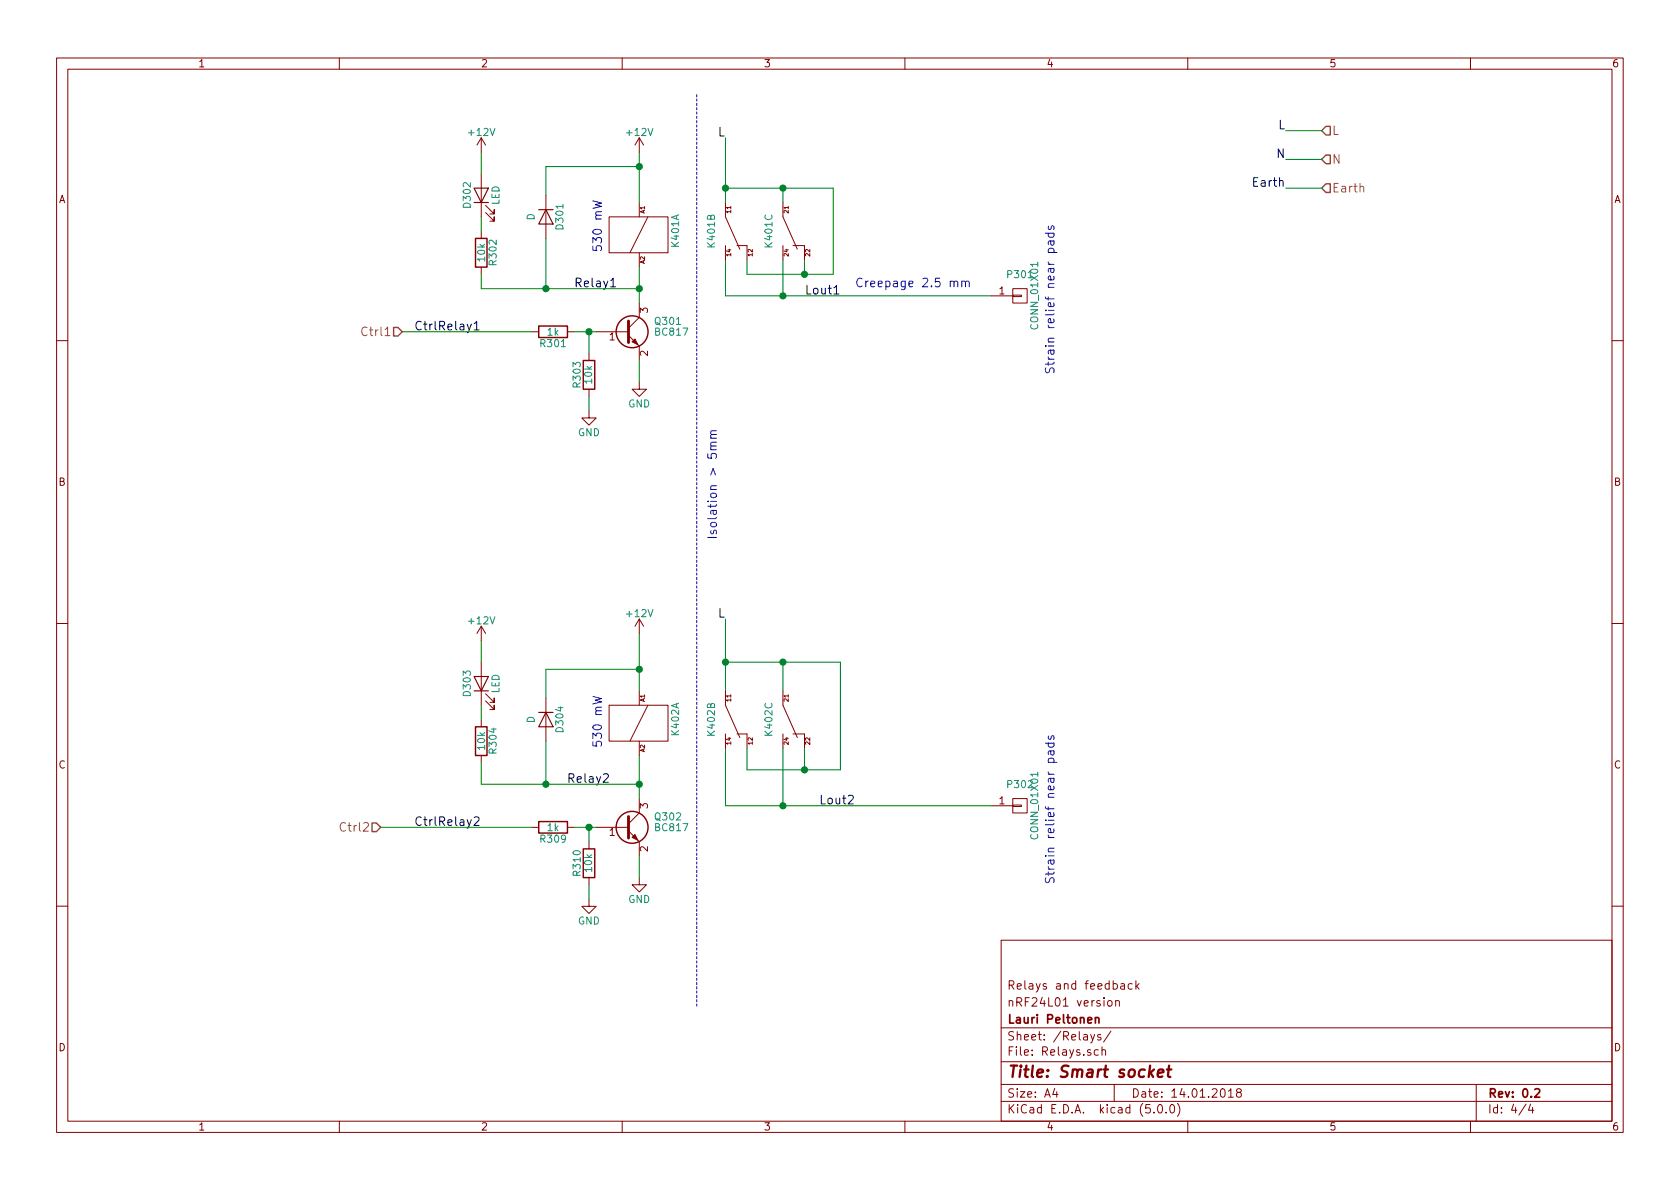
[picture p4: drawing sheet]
EESchema Schematic File Version 4
LIBS:Pistoke-cache
EELAYER 26 0
EELAYER END
$Descr A4 11693 8268
encoding utf-8
Sheet 4 4
Title "Smart socket"
Date "14.01.2018"
Rev "0.2"
Comp "Lauri Peltonen"
Comment1 "nRF24L01 version"
Comment2 "Relays and feedback"
Comment3 ""
Comment4 ""
$EndDescr
$Comp
L Device:Q_NPN_BEC Q301
U 1 1
P 4350 2300
F 0 "Q301" H 4550 2375 50  0000 L CNN
F 1 "BC817" H 4550 2300 50  0000 L CNN
F 2 "TO_SOT_Packages_SMD:SOT-23_Handsoldering" H 4550 2225 50  0001 L CIN
F 3 "" H 4350 2300 50  0000 L CNN
	1    4350 2300
	1    0    0    -1  
$EndComp
$Comp
L power:GND #PWR023
U 1 1
P 4450 2650
F 0 "#PWR023" H 4450 2400 50  0001 C CNN
F 1 "GND" H 4450 2500 50  0000 C CNN
F 2 "" H 4450 2650 50  0000 C CNN
F 3 "" H 4450 2650 50  0000 C CNN
	1    4450 2650
	1    0    0    -1  
$EndComp
Wire Wire Line
	4450 1050 4450 1150
Wire Wire Line
	4450 2650 4450 2500
Wire Wire Line
	4450 1850 4450 2000
$Comp
L Device:D D301
U 1 1
P 3800 1500
F 0 "D301" H 3800 1600 50  0000 C CNN
F 1 "D" H 3800 1400 50  0000 C CNN
F 2 "Diodes_SMD:D_SMB_Handsoldering" H 3800 1500 50  0001 C CNN
F 3 "" H 3800 1500 50  0000 C CNN
	1    3800 1500
	0    1    1    0   
$EndComp
Wire Wire Line
	3800 1650 3800 2000
Wire Wire Line
	3350 2000 3800 2000
Connection ~ 4450 2000
Wire Wire Line
	3800 1350 3800 1150
Wire Wire Line
	3800 1150 4450 1150
Connection ~ 4450 1150
$Comp
L Device:R R301
U 1 1
P 3850 2300
F 0 "R301" V 3930 2300 50  0000 C CNN
F 1 "1k" V 3850 2300 50  0000 C CNN
F 2 "Resistors_SMD:R_0805_HandSoldering" V 3780 2300 50  0001 C CNN
F 3 "" H 3850 2300 50  0000 C CNN
	1    3850 2300
	0    1    1    0   
$EndComp
Wire Wire Line
	4000 2300 4100 2300
$Comp
L Device:Q_NPN_BEC Q302
U 1 1
P 4350 5750
F 0 "Q302" H 4550 5825 50  0000 L CNN
F 1 "BC817" H 4550 5750 50  0000 L CNN
F 2 "TO_SOT_Packages_SMD:SOT-23_Handsoldering" H 4550 5675 50  0001 L CIN
F 3 "" H 4350 5750 50  0000 L CNN
	1    4350 5750
	1    0    0    -1  
$EndComp
$Comp
L power:GND #PWR024
U 1 1
P 4450 6100
F 0 "#PWR024" H 4450 5850 50  0001 C CNN
F 1 "GND" H 4450 5950 50  0000 C CNN
F 2 "" H 4450 6100 50  0000 C CNN
F 3 "" H 4450 6100 50  0000 C CNN
	1    4450 6100
	1    0    0    -1  
$EndComp
Wire Wire Line
	4450 4400 4450 4650
Wire Wire Line
	4450 6100 4450 5950
Wire Wire Line
	4450 5250 4450 5450
$Comp
L Device:D D304
U 1 1
P 3800 5000
F 0 "D304" H 3800 5100 50  0000 C CNN
F 1 "D" H 3800 4900 50  0000 C CNN
F 2 "Diodes_SMD:D_SMB_Handsoldering" H 3800 5000 50  0001 C CNN
F 3 "" H 3800 5000 50  0000 C CNN
	1    3800 5000
	0    1    1    0   
$EndComp
Wire Wire Line
	3800 5150 3800 5450
Wire Wire Line
	3350 5450 3800 5450
Connection ~ 4450 5450
Wire Wire Line
	3800 4850 3800 4650
Wire Wire Line
	3800 4650 4450 4650
Connection ~ 4450 4650
$Comp
L Device:R R309
U 1 1
P 3850 5750
F 0 "R309" V 3930 5750 50  0000 C CNN
F 1 "1k" V 3850 5750 50  0000 C CNN
F 2 "Resistors_SMD:R_0805_HandSoldering" V 3780 5750 50  0001 C CNN
F 3 "" H 3850 5750 50  0000 C CNN
	1    3850 5750
	0    1    1    0   
$EndComp
Wire Wire Line
	4000 5750 4100 5750
Wire Wire Line
	5050 4300 5050 4600
Wire Wire Line
	5050 950  5050 1300
Text Notes 5950 2000 0    60   ~ 0
Creepage 2.5 mm
Text Notes 7350 6150 1    60   ~ 0
Strain relief near pads
Text Notes 7350 2600 1    60   ~ 0
Strain relief near pads
Text Label 5600 2050 0    60   ~ 0
Lout1
Text Label 5700 5600 0    60   ~ 0
Lout2
Text Label 4300 2000 2    60   ~ 0
Relay1
Text Label 4250 5450 2    60   ~ 0
Relay2
Wire Wire Line
	2800 2300 3700 2300
Wire Wire Line
	2650 5750 3700 5750
Text Label 3350 2300 2    60   ~ 0
CtrlRelay1
Text Label 3350 5750 2    60   ~ 0
CtrlRelay2
$Comp
L Device:R R310
U 1 1
P 4100 6000
F 0 "R310" V 4180 6000 50  0000 C CNN
F 1 "10k" V 4100 6000 50  0000 C CNN
F 2 "Resistors_SMD:R_0805_HandSoldering" V 4030 6000 50  0001 C CNN
F 3 "" H 4100 6000 50  0000 C CNN
	1    4100 6000
	-1   0    0    1   
$EndComp
$Comp
L power:GND #PWR025
U 1 1
P 4100 6250
F 0 "#PWR025" H 4100 6000 50  0001 C CNN
F 1 "GND" H 4100 6100 50  0000 C CNN
F 2 "" H 4100 6250 50  0000 C CNN
F 3 "" H 4100 6250 50  0000 C CNN
	1    4100 6250
	1    0    0    -1  
$EndComp
Wire Wire Line
	4100 5850 4100 5750
Connection ~ 4100 5750
Wire Wire Line
	4100 6250 4100 6150
$Comp
L Device:R R303
U 1 1
P 4100 2600
F 0 "R303" V 4180 2600 50  0000 C CNN
F 1 "10k" V 4100 2600 50  0000 C CNN
F 2 "Resistors_SMD:R_0805_HandSoldering" V 4030 2600 50  0001 C CNN
F 3 "" H 4100 2600 50  0000 C CNN
	1    4100 2600
	-1   0    0    1   
$EndComp
$Comp
L power:GND #PWR026
U 1 1
P 4100 2850
F 0 "#PWR026" H 4100 2600 50  0001 C CNN
F 1 "GND" H 4100 2700 50  0000 C CNN
F 2 "" H 4100 2850 50  0000 C CNN
F 3 "" H 4100 2850 50  0000 C CNN
	1    4100 2850
	1    0    0    -1  
$EndComp
Wire Wire Line
	4100 2850 4100 2750
Wire Wire Line
	4100 2450 4100 2300
Connection ~ 4100 2300
Text HLabel 9200 900  2    60   Input ~ 0
L
Text HLabel 9200 1100 2    60   Input ~ 0
N
Text HLabel 9200 1300 2    60   Input ~ 0
Earth
Text Label 8950 900  2    60   ~ 0
L
Text Label 5050 950  2    60   ~ 0
L
Text Label 5050 4300 2    60   ~ 0
L
Text Label 8950 1100 2    60   ~ 0
N
Text Label 8950 1300 2    60   ~ 0
Earth
Wire Wire Line
	9200 900  8950 900 
Wire Wire Line
	8950 1100 9200 1100
Wire Wire Line
	9200 1300 8950 1300
Text HLabel 2800 2300 0    60   Input ~ 0
Ctrl1
Text HLabel 2650 5750 0    60   Input ~ 0
Ctrl2
Wire Notes Line
	4850 650  4850 7000
Text Notes 5000 3750 1    60   ~ 0
Isolation > 5mm
$Comp
L conn:CONN_01X01 P302
U 1 1
P 7100 5600
F 0 "P302" H 7100 5750 50  0000 C CNN
F 1 "CONN_01X01" V 7200 5600 50  0000 C CNN
F 2 "Wire_Pads:SolderWirePad_single_2mmDrill" H 7100 5600 50  0001 C CNN
F 3 "" H 7100 5600 50  0000 C CNN
	1    7100 5600
	1    0    0    -1  
$EndComp
$Comp
L conn:CONN_01X01 P301
U 1 1
P 7100 2050
F 0 "P301" H 7100 2200 50  0000 C CNN
F 1 "CONN_01X01" V 7200 2050 50  0000 C CNN
F 2 "Wire_Pads:SolderWirePad_single_2mmDrill" H 7100 2050 50  0001 C CNN
F 3 "" H 7100 2050 50  0000 C CNN
	1    7100 2050
	1    0    0    -1  
$EndComp
Wire Wire Line
	5050 1800 5050 2050
Wire Wire Line
	5050 2050 5450 2050
Wire Wire Line
	5050 5200 5050 5600
Wire Wire Line
	5050 5600 5450 5600
$Comp
L Device:LED D302
U 1 1
P 3350 1350
F 0 "D302" H 3350 1450 50  0000 C CNN
F 1 "LED" H 3350 1250 50  0000 C CNN
F 2 "LEDs:LED_PLCC-2" H 3350 1350 50  0001 C CNN
F 3 "" H 3350 1350 50  0000 C CNN
	1    3350 1350
	0    -1   -1   0   
$EndComp
$Comp
L Device:R R302
U 1 1
P 3350 1750
F 0 "R302" V 3430 1750 50  0000 C CNN
F 1 "10k" V 3350 1750 50  0000 C CNN
F 2 "Resistors_SMD:R_0805_HandSoldering" V 3280 1750 50  0001 C CNN
F 3 "" H 3350 1750 50  0000 C CNN
	1    3350 1750
	1    0    0    -1  
$EndComp
Wire Wire Line
	3350 1050 3350 1200
Wire Wire Line
	3350 1500 3350 1600
Wire Wire Line
	3350 1900 3350 2000
Connection ~ 3800 2000
$Comp
L Device:LED D303
U 1 1
P 3350 4750
F 0 "D303" H 3350 4850 50  0000 C CNN
F 1 "LED" H 3350 4650 50  0000 C CNN
F 2 "LEDs:LED_PLCC-2" H 3350 4750 50  0001 C CNN
F 3 "" H 3350 4750 50  0000 C CNN
	1    3350 4750
	0    -1   -1   0   
$EndComp
$Comp
L Device:R R304
U 1 1
P 3350 5150
F 0 "R304" V 3430 5150 50  0000 C CNN
F 1 "10k" V 3350 5150 50  0000 C CNN
F 2 "Resistors_SMD:R_0805_HandSoldering" V 3280 5150 50  0001 C CNN
F 3 "" H 3350 5150 50  0000 C CNN
	1    3350 5150
	1    0    0    -1  
$EndComp
Wire Wire Line
	3350 4450 3350 4600
Wire Wire Line
	3350 4900 3350 5000
Wire Wire Line
	3350 5300 3350 5450
Connection ~ 3800 5450
Text Notes 4200 1750 1    60   ~ 0
530 mW
Text Notes 4200 5200 1    60   ~ 0
530 mW
$Comp
L Symbols_EN60617_13Mar2013:RELAY-2XCHANGE_DPDT_DetachedRepresentation_RevE_Date13Sep2012 K401
U 3 1
P 5000 1550
F 0 "K401" V 5350 1600 50  0000 C CNN
F 1 "GZSH-12V" H 5000 1250 50  0001 C CNN
F 2 "Pistoke:Relay_SPDT_Goodsky_GZ" H 5000 1550 50  0001 C CNN
F 3 "" H 5000 1550 50  0000 C CNN
	3    5000 1550
	1    0    0    1   
$EndComp
$Comp
L Symbols_EN60617_13Mar2013:RELAY-2XCHANGE_DPDT_DetachedRepresentation_RevE_Date13Sep2012 K401
U 1 1
P 4800 1650
F 0 "K401" V 4700 1700 50  0000 C CNN
F 1 "GZSH-12V" H 4800 1350 50  0001 C CNN
F 2 "Pistoke:Relay_SPDT_Goodsky_GZ" H 4800 1650 50  0001 C CNN
F 3 "" H 4800 1650 50  0000 C CNN
	1    4800 1650
	1    0    0    -1  
$EndComp
$Comp
L Symbols_EN60617_13Mar2013:RELAY-2XCHANGE_DPDT_DetachedRepresentation_RevE_Date13Sep2012 K401
U 2 1
P 4900 1550
F 0 "K401" V 4950 1600 50  0000 C CNN
F 1 "GZSH-12V" H 4900 1250 50  0001 C CNN
F 2 "Pistoke:Relay_SPDT_Goodsky_GZ" H 4900 1550 50  0001 C CNN
F 3 "" H 4900 1550 50  0000 C CNN
	2    4900 1550
	1    0    0    1   
$EndComp
Wire Wire Line
	5450 1400 5450 1300
Wire Wire Line
	5050 1300 5450 1300
Connection ~ 5050 1300
Wire Wire Line
	5450 1800 5450 2050
Connection ~ 5450 2050
$Comp
L Symbols_EN60617_13Mar2013:RELAY-2XCHANGE_DPDT_DetachedRepresentation_RevE_Date13Sep2012 K402
U 1 1
P 4800 5050
F 0 "K402" V 4700 5100 50  0000 C CNN
F 1 "GZSH-12V" H 4800 4750 50  0001 C CNN
F 2 "Pistoke:Relay_SPDT_Goodsky_GZ" H 4800 5050 50  0001 C CNN
F 3 "" H 4800 5050 50  0000 C CNN
	1    4800 5050
	1    0    0    -1  
$EndComp
$Comp
L Symbols_EN60617_13Mar2013:RELAY-2XCHANGE_DPDT_DetachedRepresentation_RevE_Date13Sep2012 K402
U 2 1
P 4900 4950
F 0 "K402" V 4950 5000 50  0000 C CNN
F 1 "GZSH-12V" H 4900 4650 50  0001 C CNN
F 2 "Pistoke:Relay_SPDT_Goodsky_GZ" H 4900 4950 50  0001 C CNN
F 3 "" H 4900 4950 50  0000 C CNN
	2    4900 4950
	1    0    0    1   
$EndComp
$Comp
L Symbols_EN60617_13Mar2013:RELAY-2XCHANGE_DPDT_DetachedRepresentation_RevE_Date13Sep2012 K402
U 3 1
P 5000 4950
F 0 "K402" V 5350 5000 50  0000 C CNN
F 1 "GZSH-12V" H 5000 4650 50  0001 C CNN
F 2 "Pistoke:Relay_SPDT_Goodsky_GZ" H 5000 4950 50  0001 C CNN
F 3 "" H 5000 4950 50  0000 C CNN
	3    5000 4950
	1    0    0    1   
$EndComp
Wire Wire Line
	5050 4600 5450 4600
Wire Wire Line
	5450 4600 5450 4800
Connection ~ 5050 4600
Wire Wire Line
	5450 5200 5450 5600
Connection ~ 5450 5600
Wire Wire Line
	5200 1800 5200 1900
Wire Wire Line
	5200 1900 5600 1900
Wire Wire Line
	5800 1900 5800 1300
Connection ~ 5450 1300
Wire Wire Line
	5600 1800 5600 1900
Connection ~ 5600 1900
Wire Wire Line
	5200 5200 5200 5350
Wire Wire Line
	5200 5350 5600 5350
Wire Wire Line
	5850 5350 5850 4600
Connection ~ 5450 4600
Wire Wire Line
	5600 5200 5600 5350
Connection ~ 5600 5350
$Comp
L power:+12V #PWR027
U 1 1
P 4450 4400
F 0 "#PWR027" H 4450 4250 50  0001 C CNN
F 1 "+12V" H 4450 4540 50  0000 C CNN
F 2 "" H 4450 4400 50  0000 C CNN
F 3 "" H 4450 4400 50  0000 C CNN
	1    4450 4400
	1    0    0    -1  
$EndComp
$Comp
L power:+12V #PWR028
U 1 1
P 4450 1050
F 0 "#PWR028" H 4450 900 50  0001 C CNN
F 1 "+12V" H 4450 1190 50  0000 C CNN
F 2 "" H 4450 1050 50  0000 C CNN
F 3 "" H 4450 1050 50  0000 C CNN
	1    4450 1050
	1    0    0    -1  
$EndComp
$Comp
L power:+12V #PWR029
U 1 1
P 3350 4450
F 0 "#PWR029" H 3350 4300 50  0001 C CNN
F 1 "+12V" H 3350 4590 50  0000 C CNN
F 2 "" H 3350 4450 50  0000 C CNN
F 3 "" H 3350 4450 50  0000 C CNN
	1    3350 4450
	1    0    0    -1  
$EndComp
$Comp
L power:+12V #PWR030
U 1 1
P 3350 1050
F 0 "#PWR030" H 3350 900 50  0001 C CNN
F 1 "+12V" H 3350 1190 50  0000 C CNN
F 2 "" H 3350 1050 50  0000 C CNN
F 3 "" H 3350 1050 50  0000 C CNN
	1    3350 1050
	1    0    0    -1  
$EndComp
Wire Wire Line
	4450 2000 4450 2100
Wire Wire Line
	4450 1150 4450 1400
Wire Wire Line
	4450 5450 4450 5550
Wire Wire Line
	4450 4650 4450 4800
Wire Wire Line
	4100 5750 4150 5750
Wire Wire Line
	4100 2300 4150 2300
Wire Wire Line
	3800 2000 4450 2000
Wire Wire Line
	3800 5450 4450 5450
Wire Wire Line
	5050 1300 5050 1400
Wire Wire Line
	5450 2050 6900 2050
Wire Wire Line
	5050 4600 5050 4800
Wire Wire Line
	5450 5600 6900 5600
Wire Wire Line
	5450 1300 5800 1300
Wire Wire Line
	5600 1900 5800 1900
Wire Wire Line
	5450 4600 5850 4600
Wire Wire Line
	5600 5350 5850 5350
$EndSCHEMATC
